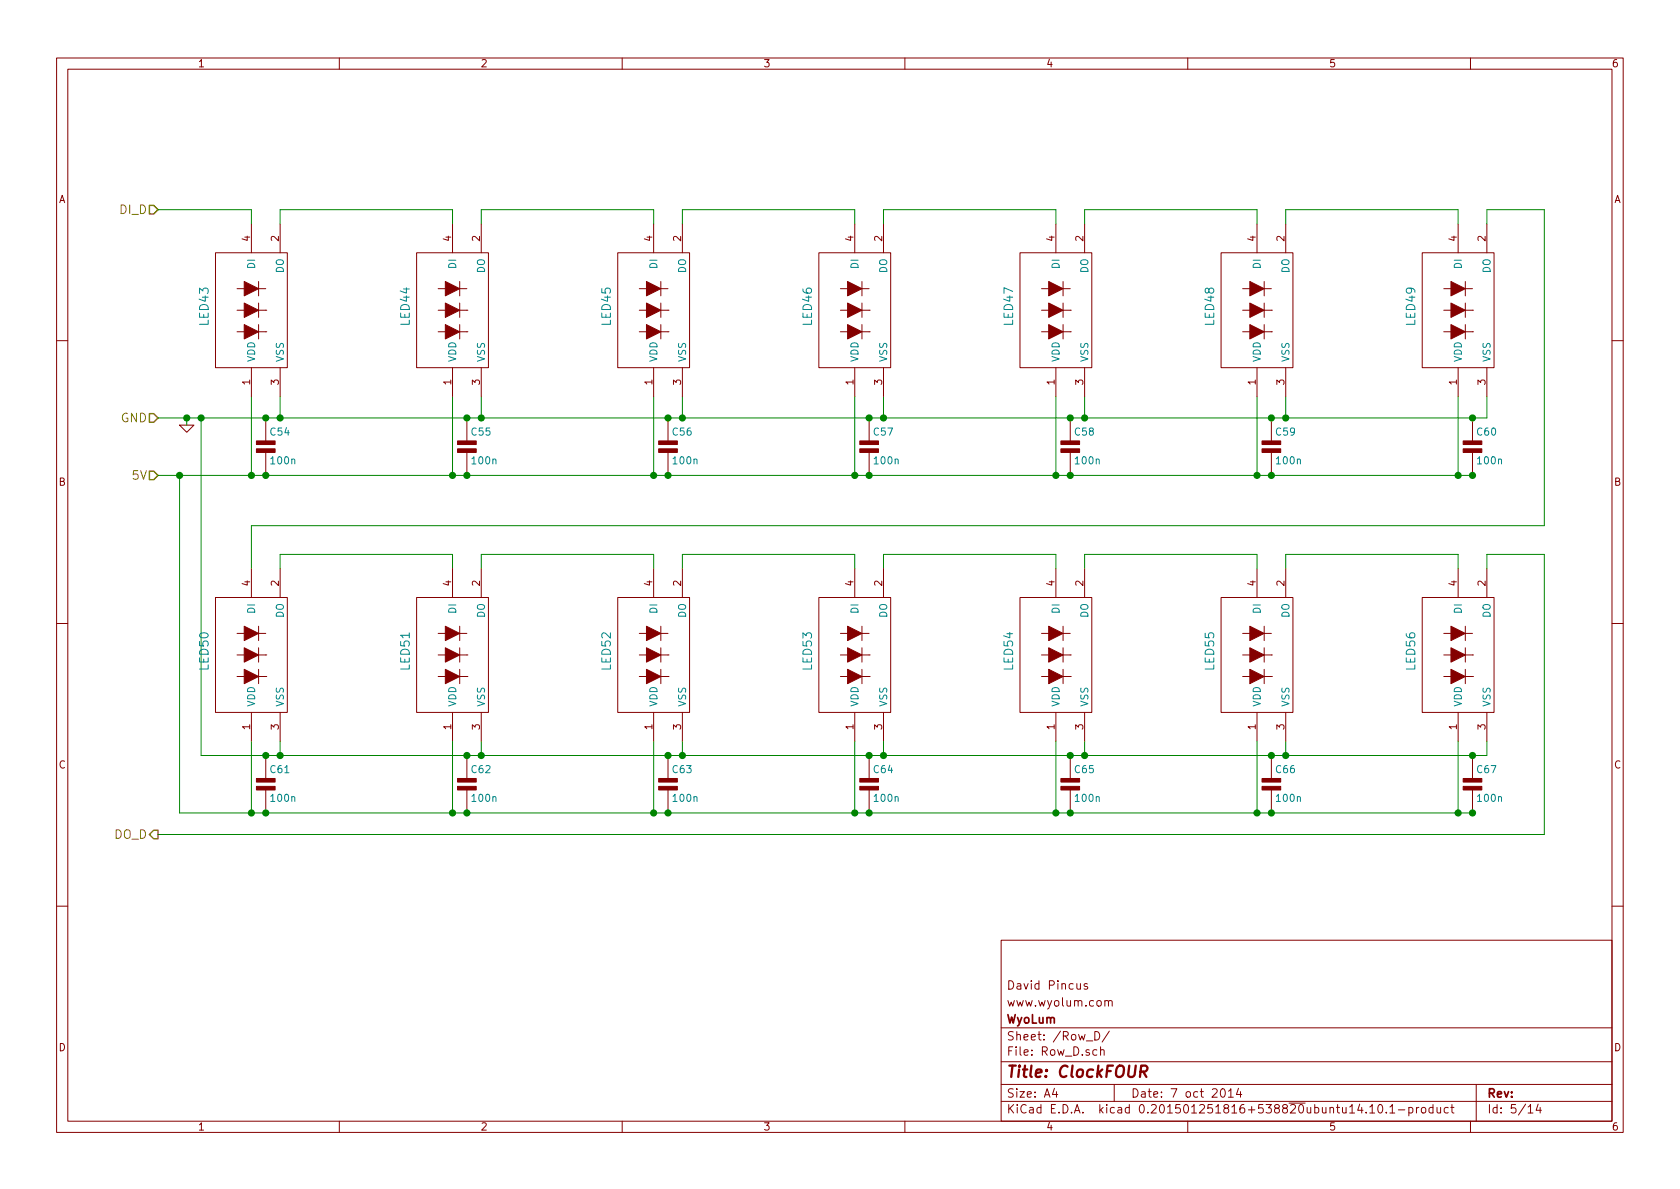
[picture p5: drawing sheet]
EESchema Schematic File Version 2
LIBS:ClockFOUR
LIBS:ClockFOUR-cache
EELAYER 25 0
EELAYER END
$Descr A4 11693 8268
encoding utf-8
Sheet 5 14
Title "ClockFOUR"
Date "7 oct 2014"
Rev ""
Comp "WyoLum"
Comment1 "www.wyolum.com"
Comment2 "David Pincus"
Comment3 ""
Comment4 ""
$EndDescr
Text HLabel 1100 5800 0    60   Output ~ 0
DO_D
Text HLabel 1100 2900 0    60   Input ~ 0
GND
Text HLabel 1100 1450 0    60   Input ~ 0
DI_D
Text HLabel 1100 3300 0    60   Input ~ 0
5V
$Comp
L GND #PWR014
U 1 1
P 1300 2950
F 0 "#PWR014" H 1300 2950 30  0001 C CNN
F 1 "GND" H 1300 2880 30  0001 C CNN
F 2 "" H 1300 2950 60  0001 C CNN
F 3 "" H 1300 2950 60  0001 C CNN
	1    1300 2950
	1    0    0    -1  
$EndComp
$Comp
L C2 C54
U 1 1
P 1850 3100
F 0 "C54" H 1875 3200 50  0000 L CNN
F 1 "100n" H 1875 3000 50  0000 L CNN
F 2 "C4_Pretty:c_0805_led" H 1850 3100 50  0001 C CNN
F 3 "" H 1850 3100 60  0001 C CNN
F 4 "CAP CER 0.1UF 25V 10% X7R 0805" H 1850 3300 60  0001 L CNN "Field4"
F 5 "100n, 25V" H 1850 3400 60  0001 L CNN "Field5"
F 6 "Surface Mount, MLCC" H 1850 3500 60  0001 L CNN "Field6"
F 7 "Kemet" H 1850 3600 60  0001 L CNN "Field7"
F 8 "C0805C104K3RACTU" H 1850 3700 60  0001 L CNN "Field8"
F 9 "Digikey" H 1850 3800 60  0001 L CNN "Field9"
F 10 "399-1168-1-ND" H 1850 3900 60  0001 L CNN "Field10"
F 11 "http://www.digikey.com/product-detail/en/C0805C104K3RACTU/399-1168-1-ND/411443" H 1850 4000 60  0001 L CNN "Field11"
	1    1850 3100
	1    0    0    -1  
$EndComp
Wire Wire Line
	1300 2900 1300 2950
Wire Wire Line
	1100 1450 1750 1450
Wire Wire Line
	1750 1450 1750 1550
Connection ~ 1300 2900
Wire Wire Line
	1950 1550 1950 1450
Wire Wire Line
	1950 1450 3150 1450
Wire Wire Line
	3150 1450 3150 1550
Wire Wire Line
	3350 1550 3350 1450
Wire Wire Line
	3350 1450 4550 1450
Wire Wire Line
	4550 1450 4550 1550
Wire Wire Line
	4750 1550 4750 1450
Wire Wire Line
	4750 1450 5950 1450
Wire Wire Line
	5950 1450 5950 1550
Wire Wire Line
	6150 1550 6150 1450
Wire Wire Line
	6150 1450 7350 1450
Wire Wire Line
	7350 1450 7350 1550
Wire Wire Line
	7550 1550 7550 1450
Wire Wire Line
	7550 1450 8750 1450
Wire Wire Line
	8750 1450 8750 1550
Wire Wire Line
	8950 1550 8950 1450
Wire Wire Line
	8950 1450 10150 1450
Wire Wire Line
	10150 1450 10150 1550
Wire Wire Line
	10350 1550 10350 1450
Wire Wire Line
	10350 1450 10750 1450
Wire Wire Line
	10750 3650 1750 3650
Wire Wire Line
	1750 3650 1750 3950
Wire Wire Line
	1950 3950 1950 3850
Wire Wire Line
	1950 3850 3150 3850
Wire Wire Line
	3150 3850 3150 3950
Wire Wire Line
	3350 3950 3350 3850
Wire Wire Line
	3350 3850 4550 3850
Wire Wire Line
	4550 3850 4550 3950
Wire Wire Line
	4750 3950 4750 3850
Wire Wire Line
	4750 3850 5950 3850
Wire Wire Line
	5950 3850 5950 3950
Wire Wire Line
	6150 3950 6150 3850
Wire Wire Line
	6150 3850 7350 3850
Wire Wire Line
	7350 3850 7350 3950
Wire Wire Line
	7550 3950 7550 3850
Wire Wire Line
	7550 3850 8750 3850
Wire Wire Line
	8750 3850 8750 3950
Wire Wire Line
	8950 3950 8950 3850
Wire Wire Line
	8950 3850 10150 3850
Wire Wire Line
	10150 3850 10150 3950
Wire Wire Line
	10350 3950 10350 3850
Wire Wire Line
	10350 3850 10750 3850
Wire Wire Line
	10750 3850 10750 5800
Wire Wire Line
	10750 5800 1100 5800
Wire Wire Line
	10750 1450 10750 3650
Wire Wire Line
	1100 2900 10350 2900
Wire Wire Line
	10350 2900 10350 2750
Wire Wire Line
	1100 3300 10250 3300
Wire Wire Line
	1950 2750 1950 2900
Connection ~ 1950 2900
Wire Wire Line
	3350 2750 3350 2900
Connection ~ 3350 2900
Wire Wire Line
	4750 2750 4750 2900
Connection ~ 4750 2900
Wire Wire Line
	6150 2750 6150 2900
Connection ~ 6150 2900
Wire Wire Line
	7550 2750 7550 2900
Connection ~ 7550 2900
Wire Wire Line
	8950 2750 8950 2900
Connection ~ 8950 2900
Wire Wire Line
	10150 3300 10150 2750
Wire Wire Line
	8750 2750 8750 3300
Connection ~ 8750 3300
Wire Wire Line
	7350 2750 7350 3300
Connection ~ 7350 3300
Wire Wire Line
	5950 2750 5950 3300
Connection ~ 5950 3300
Wire Wire Line
	4550 2750 4550 3300
Connection ~ 4550 3300
Wire Wire Line
	3150 2750 3150 3300
Connection ~ 3150 3300
Wire Wire Line
	1750 2750 1750 3300
Connection ~ 1750 3300
$Comp
L C2 C55
U 1 1
P 3250 3100
F 0 "C55" H 3275 3200 50  0000 L CNN
F 1 "100n" H 3275 3000 50  0000 L CNN
F 2 "C4_Pretty:c_0805_led" H 3250 3100 50  0001 C CNN
F 3 "" H 3250 3100 60  0001 C CNN
F 4 "CAP CER 0.1UF 25V 10% X7R 0805" H 3250 3300 60  0001 L CNN "Field4"
F 5 "100nF, 25V" H 3250 3400 60  0001 L CNN "Field5"
F 6 "Surface Mount, MLCC" H 3250 3500 60  0001 L CNN "Field6"
F 7 "Kemet" H 3250 3600 60  0001 L CNN "Field7"
F 8 "C0805C104K3RACTU" H 3250 3700 60  0001 L CNN "Field8"
F 9 "Digikey" H 3250 3800 60  0001 L CNN "Field9"
F 10 "399-1168-1-ND" H 3250 3900 60  0001 L CNN "Field10"
F 11 "http://www.digikey.com/product-detail/en/C0805C104K3RACTU/399-1168-1-ND/411443" H 3250 4000 60  0001 L CNN "Field11"
	1    3250 3100
	1    0    0    -1  
$EndComp
$Comp
L C2 C56
U 1 1
P 4650 3100
F 0 "C56" H 4675 3200 50  0000 L CNN
F 1 "100n" H 4675 3000 50  0000 L CNN
F 2 "C4_Pretty:c_0805_led" H 4650 3100 50  0001 C CNN
F 3 "" H 4650 3100 60  0001 C CNN
F 4 "CAP CER 0.1UF 25V 10% X7R 0805" H 4650 3300 60  0001 L CNN "Field4"
F 5 "100n, 25V" H 4650 3400 60  0001 L CNN "Field5"
F 6 "Surface Mount, MLCC" H 4650 3500 60  0001 L CNN "Field6"
F 7 "Kemet" H 4650 3600 60  0001 L CNN "Field7"
F 8 "C0805C104K3RACTU" H 4650 3700 60  0001 L CNN "Field8"
F 9 "Digikey" H 4650 3800 60  0001 L CNN "Field9"
F 10 "399-1168-1-ND" H 4650 3900 60  0001 L CNN "Field10"
F 11 "http://www.digikey.com/product-detail/en/C0805C104K3RACTU/399-1168-1-ND/411443" H 4650 4000 60  0001 L CNN "Field11"
	1    4650 3100
	1    0    0    -1  
$EndComp
$Comp
L C2 C57
U 1 1
P 6050 3100
F 0 "C57" H 6075 3200 50  0000 L CNN
F 1 "100n" H 6075 3000 50  0000 L CNN
F 2 "C4_Pretty:c_0805_led" H 6050 3100 50  0001 C CNN
F 3 "" H 6050 3100 60  0001 C CNN
F 4 "CAP CER 0.1UF 25V 10% X7R 0805" H 6050 3300 60  0001 L CNN "Field4"
F 5 "100nF, 25V" H 6050 3400 60  0001 L CNN "Field5"
F 6 "Surface Mount, MLCC" H 6050 3500 60  0001 L CNN "Field6"
F 7 "Kemet" H 6050 3600 60  0001 L CNN "Field7"
F 8 "C0805C104K3RACTU" H 6050 3700 60  0001 L CNN "Field8"
F 9 "Digikey" H 6050 3800 60  0001 L CNN "Field9"
F 10 "399-1168-1-ND" H 6050 3900 60  0001 L CNN "Field10"
F 11 "http://www.digikey.com/product-detail/en/C0805C104K3RACTU/399-1168-1-ND/411443" H 6050 4000 60  0001 L CNN "Field11"
	1    6050 3100
	1    0    0    -1  
$EndComp
$Comp
L C2 C58
U 1 1
P 7450 3100
F 0 "C58" H 7475 3200 50  0000 L CNN
F 1 "100n" H 7475 3000 50  0000 L CNN
F 2 "C4_Pretty:c_0805_led" H 7450 3100 50  0001 C CNN
F 3 "" H 7450 3100 60  0001 C CNN
F 4 "CAP CER 0.1UF 25V 10% X7R 0805" H 7450 3300 60  0001 L CNN "Field4"
F 5 "100n, 25V" H 7450 3400 60  0001 L CNN "Field5"
F 6 "Surface Mount, MLCC" H 7450 3500 60  0001 L CNN "Field6"
F 7 "Kemet" H 7450 3600 60  0001 L CNN "Field7"
F 8 "C0805C104K3RACTU" H 7450 3700 60  0001 L CNN "Field8"
F 9 "Digikey" H 7450 3800 60  0001 L CNN "Field9"
F 10 "399-1168-1-ND" H 7450 3900 60  0001 L CNN "Field10"
F 11 "http://www.digikey.com/product-detail/en/C0805C104K3RACTU/399-1168-1-ND/411443" H 7450 4000 60  0001 L CNN "Field11"
	1    7450 3100
	1    0    0    -1  
$EndComp
$Comp
L C2 C59
U 1 1
P 8850 3100
F 0 "C59" H 8875 3200 50  0000 L CNN
F 1 "100n" H 8875 3000 50  0000 L CNN
F 2 "C4_Pretty:c_0805_led" H 8850 3100 50  0001 C CNN
F 3 "" H 8850 3100 60  0001 C CNN
F 4 "CAP CER 0.1UF 25V 10% X7R 0805" H 8850 3300 60  0001 L CNN "Field4"
F 5 "100nF, 25V" H 8850 3400 60  0001 L CNN "Field5"
F 6 "Surface Mount, MLCC" H 8850 3500 60  0001 L CNN "Field6"
F 7 "Kemet" H 8850 3600 60  0001 L CNN "Field7"
F 8 "C0805C104K3RACTU" H 8850 3700 60  0001 L CNN "Field8"
F 9 "Digikey" H 8850 3800 60  0001 L CNN "Field9"
F 10 "399-1168-1-ND" H 8850 3900 60  0001 L CNN "Field10"
F 11 "http://www.digikey.com/product-detail/en/C0805C104K3RACTU/399-1168-1-ND/411443" H 8850 4000 60  0001 L CNN "Field11"
	1    8850 3100
	1    0    0    -1  
$EndComp
$Comp
L C2 C60
U 1 1
P 10250 3100
F 0 "C60" H 10275 3200 50  0000 L CNN
F 1 "100n" H 10275 3000 50  0000 L CNN
F 2 "C4_Pretty:c_0805_led" H 10250 3100 50  0001 C CNN
F 3 "" H 10250 3100 60  0001 C CNN
F 4 "CAP CER 0.1UF 25V 10% X7R 0805" H 10250 3300 60  0001 L CNN "Field4"
F 5 "100n, 25V" H 10250 3400 60  0001 L CNN "Field5"
F 6 "Surface Mount, MLCC" H 10250 3500 60  0001 L CNN "Field6"
F 7 "Kemet" H 10250 3600 60  0001 L CNN "Field7"
F 8 "C0805C104K3RACTU" H 10250 3700 60  0001 L CNN "Field8"
F 9 "Digikey" H 10250 3800 60  0001 L CNN "Field9"
F 10 "399-1168-1-ND" H 10250 3900 60  0001 L CNN "Field10"
F 11 "http://www.digikey.com/product-detail/en/C0805C104K3RACTU/399-1168-1-ND/411443" H 10250 4000 60  0001 L CNN "Field11"
	1    10250 3100
	1    0    0    -1  
$EndComp
Connection ~ 10150 3300
$Comp
L C2 C61
U 1 1
P 1850 5450
F 0 "C61" H 1875 5550 50  0000 L CNN
F 1 "100n" H 1875 5350 50  0000 L CNN
F 2 "C4_Pretty:c_0805_led" H 1850 5450 50  0001 C CNN
F 3 "" H 1850 5450 60  0001 C CNN
F 4 "CAP CER 0.1UF 25V 10% X7R 0805" H 1850 5650 60  0001 L CNN "Field4"
F 5 "100nF, 25V" H 1850 5750 60  0001 L CNN "Field5"
F 6 "Surface Mount, MLCC" H 1850 5850 60  0001 L CNN "Field6"
F 7 "Kemet" H 1850 5950 60  0001 L CNN "Field7"
F 8 "C0805C104K3RACTU" H 1850 6050 60  0001 L CNN "Field8"
F 9 "Digikey" H 1850 6150 60  0001 L CNN "Field9"
F 10 "399-1168-1-ND" H 1850 6250 60  0001 L CNN "Field10"
F 11 "http://www.digikey.com/product-detail/en/C0805C104K3RACTU/399-1168-1-ND/411443" H 1850 6350 60  0001 L CNN "Field11"
	1    1850 5450
	1    0    0    -1  
$EndComp
Wire Wire Line
	1400 2900 1400 5250
Wire Wire Line
	1400 5250 10350 5250
Wire Wire Line
	1950 5250 1950 5150
Wire Wire Line
	10350 5250 10350 5150
Connection ~ 1950 5250
Wire Wire Line
	8950 5250 8950 5150
Connection ~ 8950 5250
Wire Wire Line
	7550 5250 7550 5150
Connection ~ 7550 5250
Wire Wire Line
	6150 5250 6150 5150
Connection ~ 6150 5250
Wire Wire Line
	4750 5250 4750 5150
Connection ~ 4750 5250
Wire Wire Line
	3350 5250 3350 5150
Connection ~ 3350 5250
Connection ~ 1850 5250
Connection ~ 7450 2900
Connection ~ 8850 2900
Connection ~ 6050 2900
Connection ~ 6050 3300
Connection ~ 7450 3300
Connection ~ 8850 3300
Connection ~ 10250 2900
Connection ~ 10250 3300
Connection ~ 4650 2900
Connection ~ 4650 3300
Connection ~ 3250 3300
Connection ~ 3250 2900
Connection ~ 1850 2900
Connection ~ 1850 3300
Wire Wire Line
	1250 3300 1250 5650
Wire Wire Line
	1250 5650 10250 5650
Connection ~ 1250 3300
Wire Wire Line
	10150 5150 10150 5650
Connection ~ 1850 5650
Wire Wire Line
	8750 5150 8750 5650
Connection ~ 8750 5650
Wire Wire Line
	7350 5150 7350 5650
Connection ~ 7350 5650
Wire Wire Line
	5950 5150 5950 5650
Connection ~ 5950 5650
Wire Wire Line
	4550 5150 4550 5650
Connection ~ 4550 5650
Wire Wire Line
	3150 5150 3150 5650
Connection ~ 3150 5650
Wire Wire Line
	1750 5150 1750 5650
Connection ~ 1750 5650
$Comp
L C2 C62
U 1 1
P 3250 5450
F 0 "C62" H 3275 5550 50  0000 L CNN
F 1 "100n" H 3275 5350 50  0000 L CNN
F 2 "C4_Pretty:c_0805_led" H 3250 5450 50  0001 C CNN
F 3 "" H 3250 5450 60  0001 C CNN
F 4 "CAP CER 0.1UF 25V 10% X7R 0805" H 3250 5650 60  0001 L CNN "Field4"
F 5 "100n, 25V" H 3250 5750 60  0001 L CNN "Field5"
F 6 "Surface Mount, MLCC" H 3250 5850 60  0001 L CNN "Field6"
F 7 "Kemet" H 3250 5950 60  0001 L CNN "Field7"
F 8 "C0805C104K3RACTU" H 3250 6050 60  0001 L CNN "Field8"
F 9 "Digikey" H 3250 6150 60  0001 L CNN "Field9"
F 10 "399-1168-1-ND" H 3250 6250 60  0001 L CNN "Field10"
F 11 "http://www.digikey.com/product-detail/en/C0805C104K3RACTU/399-1168-1-ND/411443" H 3250 6350 60  0001 L CNN "Field11"
	1    3250 5450
	1    0    0    -1  
$EndComp
$Comp
L C2 C63
U 1 1
P 4650 5450
F 0 "C63" H 4675 5550 50  0000 L CNN
F 1 "100n" H 4675 5350 50  0000 L CNN
F 2 "C4_Pretty:c_0805_led" H 4650 5450 50  0001 C CNN
F 3 "" H 4650 5450 60  0001 C CNN
F 4 "CAP CER 0.1UF 25V 10% X7R 0805" H 4650 5650 60  0001 L CNN "Field4"
F 5 "100nF, 25V" H 4650 5750 60  0001 L CNN "Field5"
F 6 "Surface Mount, MLCC" H 4650 5850 60  0001 L CNN "Field6"
F 7 "Kemet" H 4650 5950 60  0001 L CNN "Field7"
F 8 "C0805C104K3RACTU" H 4650 6050 60  0001 L CNN "Field8"
F 9 "Digikey" H 4650 6150 60  0001 L CNN "Field9"
F 10 "399-1168-1-ND" H 4650 6250 60  0001 L CNN "Field10"
F 11 "http://www.digikey.com/product-detail/en/C0805C104K3RACTU/399-1168-1-ND/411443" H 4650 6350 60  0001 L CNN "Field11"
	1    4650 5450
	1    0    0    -1  
$EndComp
$Comp
L C2 C64
U 1 1
P 6050 5450
F 0 "C64" H 6075 5550 50  0000 L CNN
F 1 "100n" H 6075 5350 50  0000 L CNN
F 2 "C4_Pretty:c_0805_led" H 6050 5450 50  0001 C CNN
F 3 "" H 6050 5450 60  0001 C CNN
F 4 "CAP CER 0.1UF 25V 10% X7R 0805" H 6050 5650 60  0001 L CNN "Field4"
F 5 "100n, 25V" H 6050 5750 60  0001 L CNN "Field5"
F 6 "Surface Mount, MLCC" H 6050 5850 60  0001 L CNN "Field6"
F 7 "Kemet" H 6050 5950 60  0001 L CNN "Field7"
F 8 "C0805C104K3RACTU" H 6050 6050 60  0001 L CNN "Field8"
F 9 "Digikey" H 6050 6150 60  0001 L CNN "Field9"
F 10 "399-1168-1-ND" H 6050 6250 60  0001 L CNN "Field10"
F 11 "http://www.digikey.com/product-detail/en/C0805C104K3RACTU/399-1168-1-ND/411443" H 6050 6350 60  0001 L CNN "Field11"
	1    6050 5450
	1    0    0    -1  
$EndComp
$Comp
L C2 C65
U 1 1
P 7450 5450
F 0 "C65" H 7475 5550 50  0000 L CNN
F 1 "100n" H 7475 5350 50  0000 L CNN
F 2 "C4_Pretty:c_0805_led" H 7450 5450 50  0001 C CNN
F 3 "" H 7450 5450 60  0001 C CNN
F 4 "CAP CER 0.1UF 25V 10% X7R 0805" H 7450 5650 60  0001 L CNN "Field4"
F 5 "100nF, 25V" H 7450 5750 60  0001 L CNN "Field5"
F 6 "Surface Mount, MLCC" H 7450 5850 60  0001 L CNN "Field6"
F 7 "Kemet" H 7450 5950 60  0001 L CNN "Field7"
F 8 "C0805C104K3RACTU" H 7450 6050 60  0001 L CNN "Field8"
F 9 "Digikey" H 7450 6150 60  0001 L CNN "Field9"
F 10 "399-1168-1-ND" H 7450 6250 60  0001 L CNN "Field10"
F 11 "http://www.digikey.com/product-detail/en/C0805C104K3RACTU/399-1168-1-ND/411443" H 7450 6350 60  0001 L CNN "Field11"
	1    7450 5450
	1    0    0    -1  
$EndComp
$Comp
L C2 C66
U 1 1
P 8850 5450
F 0 "C66" H 8875 5550 50  0000 L CNN
F 1 "100n" H 8875 5350 50  0000 L CNN
F 2 "C4_Pretty:c_0805_led" H 8850 5450 50  0001 C CNN
F 3 "" H 8850 5450 60  0001 C CNN
F 4 "CAP CER 0.1UF 25V 10% X7R 0805" H 8850 5650 60  0001 L CNN "Field4"
F 5 "100n, 25V" H 8850 5750 60  0001 L CNN "Field5"
F 6 "Surface Mount, MLCC" H 8850 5850 60  0001 L CNN "Field6"
F 7 "Kemet" H 8850 5950 60  0001 L CNN "Field7"
F 8 "C0805C104K3RACTU" H 8850 6050 60  0001 L CNN "Field8"
F 9 "Digikey" H 8850 6150 60  0001 L CNN "Field9"
F 10 "399-1168-1-ND" H 8850 6250 60  0001 L CNN "Field10"
F 11 "http://www.digikey.com/product-detail/en/C0805C104K3RACTU/399-1168-1-ND/411443" H 8850 6350 60  0001 L CNN "Field11"
	1    8850 5450
	1    0    0    -1  
$EndComp
$Comp
L C2 C67
U 1 1
P 10250 5450
F 0 "C67" H 10275 5550 50  0000 L CNN
F 1 "100n" H 10275 5350 50  0000 L CNN
F 2 "C4_Pretty:c_0805_led" H 10250 5450 50  0001 C CNN
F 3 "" H 10250 5450 60  0001 C CNN
F 4 "CAP CER 0.1UF 25V 10% X7R 0805" H 10250 5650 60  0001 L CNN "Field4"
F 5 "100nF, 25V" H 10250 5750 60  0001 L CNN "Field5"
F 6 "Surface Mount, MLCC" H 10250 5850 60  0001 L CNN "Field6"
F 7 "Kemet" H 10250 5950 60  0001 L CNN "Field7"
F 8 "C0805C104K3RACTU" H 10250 6050 60  0001 L CNN "Field8"
F 9 "Digikey" H 10250 6150 60  0001 L CNN "Field9"
F 10 "399-1168-1-ND" H 10250 6250 60  0001 L CNN "Field10"
F 11 "http://www.digikey.com/product-detail/en/C0805C104K3RACTU/399-1168-1-ND/411443" H 10250 6350 60  0001 L CNN "Field11"
	1    10250 5450
	1    0    0    -1  
$EndComp
Connection ~ 10250 5650
Connection ~ 10250 5250
Connection ~ 8850 5650
Connection ~ 8850 5250
Connection ~ 7450 5250
Connection ~ 7450 5650
Connection ~ 6050 5650
Connection ~ 6050 5250
Connection ~ 4650 5250
Connection ~ 4650 5650
Connection ~ 3250 5650
Connection ~ 3250 5250
Connection ~ 1400 2900
Connection ~ 10150 5650
$Comp
L WS2812B LED43
U 1 1
P 1675 2125
F 0 "LED43" V 1425 2125 60  0000 C CNN
F 1 "WS2812B" V 2075 2125 60  0001 C CNN
F 2 "C4_Pretty:RGB_WS2811B" H 1675 2125 60  0001 C CNN
F 3 "~" H 1675 2125 60  0000 C CNN
	1    1675 2125
	1    0    0    -1  
$EndComp
$Comp
L WS2812B LED44
U 1 1
P 3075 2125
F 0 "LED44" V 2825 2125 60  0000 C CNN
F 1 "WS2812B" V 3475 2125 60  0001 C CNN
F 2 "C4_Pretty:RGB_WS2811B" H 3075 2125 60  0001 C CNN
F 3 "~" H 3075 2125 60  0000 C CNN
	1    3075 2125
	1    0    0    -1  
$EndComp
$Comp
L WS2812B LED45
U 1 1
P 4475 2125
F 0 "LED45" V 4225 2125 60  0000 C CNN
F 1 "WS2812B" V 4875 2125 60  0001 C CNN
F 2 "C4_Pretty:RGB_WS2811B" H 4475 2125 60  0001 C CNN
F 3 "~" H 4475 2125 60  0000 C CNN
	1    4475 2125
	1    0    0    -1  
$EndComp
$Comp
L WS2812B LED46
U 1 1
P 5875 2125
F 0 "LED46" V 5625 2125 60  0000 C CNN
F 1 "WS2812B" V 6275 2125 60  0001 C CNN
F 2 "C4_Pretty:RGB_WS2811B" H 5875 2125 60  0001 C CNN
F 3 "~" H 5875 2125 60  0000 C CNN
	1    5875 2125
	1    0    0    -1  
$EndComp
$Comp
L WS2812B LED47
U 1 1
P 7275 2125
F 0 "LED47" V 7025 2125 60  0000 C CNN
F 1 "WS2812B" V 7675 2125 60  0001 C CNN
F 2 "C4_Pretty:RGB_WS2811B" H 7275 2125 60  0001 C CNN
F 3 "~" H 7275 2125 60  0000 C CNN
	1    7275 2125
	1    0    0    -1  
$EndComp
$Comp
L WS2812B LED48
U 1 1
P 8675 2125
F 0 "LED48" V 8425 2125 60  0000 C CNN
F 1 "WS2812B" V 9075 2125 60  0001 C CNN
F 2 "C4_Pretty:RGB_WS2811B" H 8675 2125 60  0001 C CNN
F 3 "~" H 8675 2125 60  0000 C CNN
	1    8675 2125
	1    0    0    -1  
$EndComp
$Comp
L WS2812B LED49
U 1 1
P 10075 2125
F 0 "LED49" V 9825 2125 60  0000 C CNN
F 1 "WS2812B" V 10475 2125 60  0001 C CNN
F 2 "C4_Pretty:RGB_WS2811B" H 10075 2125 60  0001 C CNN
F 3 "~" H 10075 2125 60  0000 C CNN
	1    10075 2125
	1    0    0    -1  
$EndComp
$Comp
L WS2812B LED50
U 1 1
P 1675 4525
F 0 "LED50" V 1425 4525 60  0000 C CNN
F 1 "WS2812B" V 2075 4525 60  0001 C CNN
F 2 "C4_Pretty:RGB_WS2811B" H 1675 4525 60  0001 C CNN
F 3 "~" H 1675 4525 60  0000 C CNN
	1    1675 4525
	1    0    0    -1  
$EndComp
$Comp
L WS2812B LED51
U 1 1
P 3075 4525
F 0 "LED51" V 2825 4525 60  0000 C CNN
F 1 "WS2812B" V 3475 4525 60  0001 C CNN
F 2 "C4_Pretty:RGB_WS2811B" H 3075 4525 60  0001 C CNN
F 3 "~" H 3075 4525 60  0000 C CNN
	1    3075 4525
	1    0    0    -1  
$EndComp
$Comp
L WS2812B LED52
U 1 1
P 4475 4525
F 0 "LED52" V 4225 4525 60  0000 C CNN
F 1 "WS2812B" V 4875 4525 60  0001 C CNN
F 2 "C4_Pretty:RGB_WS2811B" H 4475 4525 60  0001 C CNN
F 3 "~" H 4475 4525 60  0000 C CNN
	1    4475 4525
	1    0    0    -1  
$EndComp
$Comp
L WS2812B LED53
U 1 1
P 5875 4525
F 0 "LED53" V 5625 4525 60  0000 C CNN
F 1 "WS2812B" V 6275 4525 60  0001 C CNN
F 2 "C4_Pretty:RGB_WS2811B" H 5875 4525 60  0001 C CNN
F 3 "~" H 5875 4525 60  0000 C CNN
	1    5875 4525
	1    0    0    -1  
$EndComp
$Comp
L WS2812B LED54
U 1 1
P 7275 4525
F 0 "LED54" V 7025 4525 60  0000 C CNN
F 1 "WS2812B" V 7675 4525 60  0001 C CNN
F 2 "C4_Pretty:RGB_WS2811B" H 7275 4525 60  0001 C CNN
F 3 "~" H 7275 4525 60  0000 C CNN
	1    7275 4525
	1    0    0    -1  
$EndComp
$Comp
L WS2812B LED55
U 1 1
P 8675 4525
F 0 "LED55" V 8425 4525 60  0000 C CNN
F 1 "WS2812B" V 9075 4525 60  0001 C CNN
F 2 "C4_Pretty:RGB_WS2811B" H 8675 4525 60  0001 C CNN
F 3 "~" H 8675 4525 60  0000 C CNN
	1    8675 4525
	1    0    0    -1  
$EndComp
$Comp
L WS2812B LED56
U 1 1
P 10075 4525
F 0 "LED56" V 9825 4525 60  0000 C CNN
F 1 "WS2812B" V 10475 4525 60  0001 C CNN
F 2 "C4_Pretty:RGB_WS2811B" H 10075 4525 60  0001 C CNN
F 3 "~" H 10075 4525 60  0000 C CNN
	1    10075 4525
	1    0    0    -1  
$EndComp
$EndSCHEMATC
